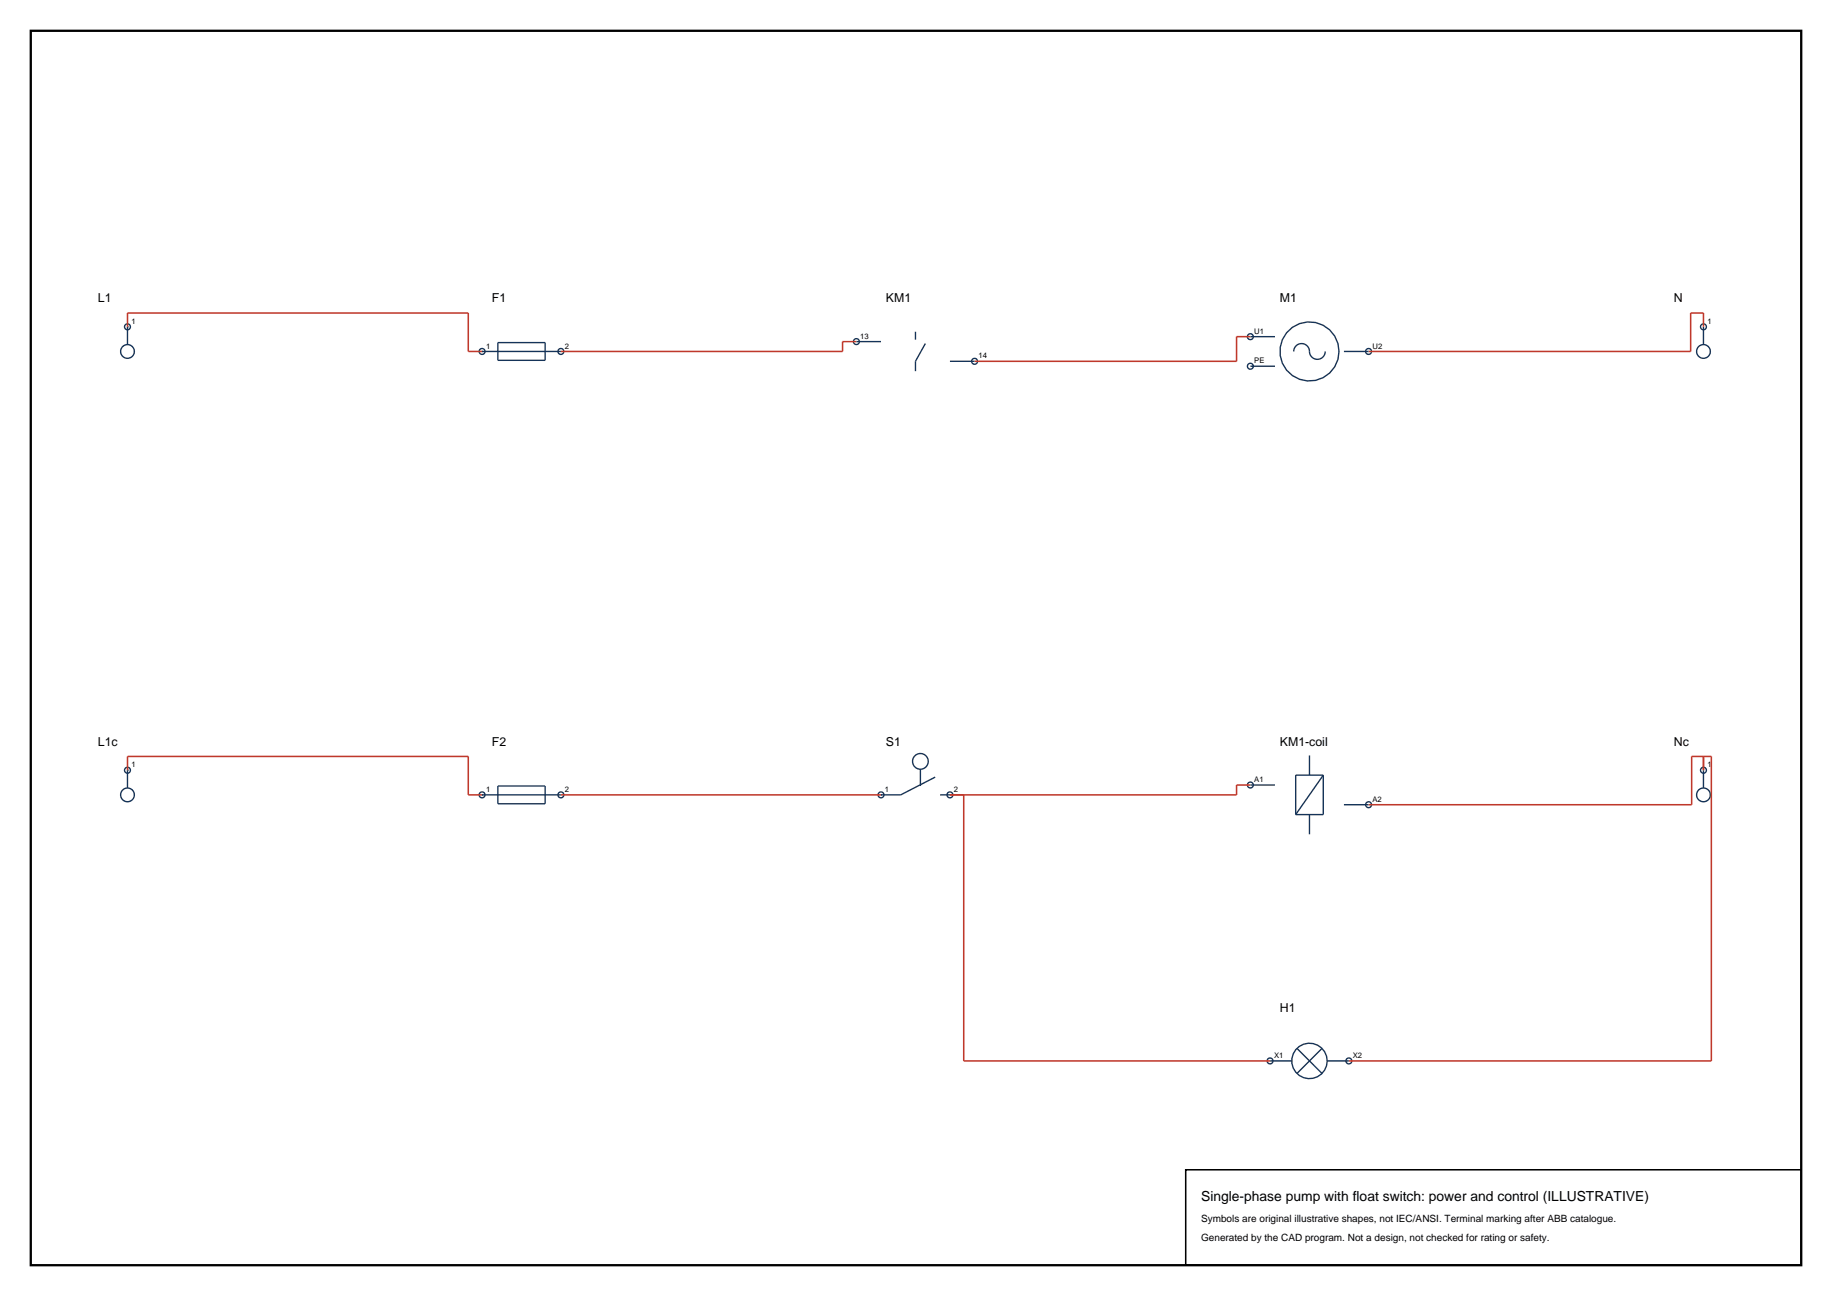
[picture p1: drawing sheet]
<svg xmlns="http://www.w3.org/2000/svg" width="420mm" height="297mm" viewBox="0 0 420 297" stroke-linecap="round" stroke-linejoin="round" font-family="sans-serif">
<path d="M7.1 7.1h405.8v282.8h-405.8z" fill="none" stroke="#000" stroke-width=".53"/>
<g fill="none" stroke="#143359" stroke-width=".32">
<path d="M29.2 74.9v4.1M114.1 78.5h10.9v4.1h-10.9zM196.3 78.3h5.7M209.9 76v1.8M212.1 78.7l-2.2 4.1v2.3M286.7 77.2h5.6M390.5 74.9v4.1M390.5 74.9h.1M110.5 80.5h18.1M217.8 82.8h5.6M286.7 83.9h5.6M296.6 80.5a1.82 1.82 0 0 1 1.9-1.8 1.82 1.82 0 0 1 1.7 2.1 1.81 1.81 0 0 0 1.9 1.5 1.81 1.81 0 0 0 1.7-1.8"/>
<path d="M308.1 80.5h5.7M29.2 176.5v4.1M211 176.3v3.8M214.4 178.1l-7.9 4.1h-4.5M286.7 179.9h5.6M300.2 173.1v4.5M303.4 177.6v9.1h-6.4M303.4 177.6h-6.4v9.1M303.4 177.6l-6.4 9.1M390.5 176.5v4.1M390.5 176.5h.1M110.5 182.2h18.1"/>
<path d="M114.1 180.1h10.9v4.1h-10.9zM215.5 182.2h2.3M300.2 186.7v4.5M308.1 184.4h5.7M291.2 243.1h4.9M297.3 240.3l5.8 5.7M303.1 240.3l-5.8 5.7M304.3 243.1h4.9"/>
<circle cx="29.2" cy="74.9" r=".68"/>
<circle cx="196.3" cy="78.3" r=".68"/>
<circle cx="286.7" cy="77.2" r=".68"/>
<circle cx="390.5" cy="74.9" r=".68"/>
<circle cx="29.2" cy="80.5" r="1.58"/>
<circle cx="110.5" cy="80.5" r=".68"/>
<circle cx="128.6" cy="80.5" r=".68"/>
<circle cx="223.4" cy="82.8" r=".68"/>
<circle cx="286.7" cy="83.9" r=".68"/>
<circle cx="300.2" cy="80.5" r="6.8"/>
<circle cx="313.8" cy="80.5" r=".68"/>
<circle cx="390.5" cy="80.5" r="1.58"/>
<circle cx="29.2" cy="176.5" r=".68"/>
<circle cx="211" cy="174.5" r="1.81"/>
<circle cx="286.7" cy="179.9" r=".68"/>
<circle cx="390.5" cy="176.5" r=".68"/>
<circle cx="29.2" cy="182.2" r="1.58"/>
<circle cx="110.5" cy="182.2" r=".68"/>
<circle cx="128.6" cy="182.2" r=".68"/>
<circle cx="202" cy="182.2" r=".68"/>
<circle cx="217.8" cy="182.2" r=".68"/>
<circle cx="313.8" cy="184.4" r=".68"/>
<circle cx="390.5" cy="182.2" r="1.58"/>
<circle cx="291.2" cy="243.1" r=".68"/>
<circle cx="300.2" cy="243.1" r="4.1"/>
<circle cx="309.2" cy="243.1" r=".68"/>
</g>
<path d="M29.2 74.9v-3.2h78.2v8.8h3.1M196.3 78.3h-3.1v2.2h-64.6M286.7 77.2h-3.2v5.6h-60.1M390.5 74.9v-3.2h-2.9v8.8h-73.8M29.2 176.5v-3.1h78.2v8.8h3.1M286.7 179.9h-3.2v2.3h-65.7M390.5 173.4v3.1M128.6 182.2h73.4M220.9 182.2v60.9h70.3M313.8 184.4h74v-11h4.5v69.7h-83.1" fill="none" stroke="#bf382b" stroke-width=".35"/>
<path d="M271.8 268.1h141.1v21.8h-141.1z" fill="none" stroke="#000" stroke-width=".35"/>
<text font-size="3.2" x="275.4" y="275.1">Single-phase pump with float switch: power and control (ILLUSTRATIVE)</text>
<g font-size="2.8">
<text x="22.5" y="69.3">L1</text>
<text x="112.8" y="69.3">F1</text>
<text x="203.1" y="69.3">KM1</text>
<text x="293.4" y="69.3">M1</text>
<text x="383.8" y="69.3">N</text>
<text x="22.5" y="170.9">L1c</text>
<text x="112.8" y="170.9">F2</text>
<text x="203.1" y="170.9">S1</text>
<text x="293.4" y="170.9">KM1-coil</text>
<text x="383.8" y="170.9">Nc</text>
<text x="293.4" y="231.8">H1</text>
</g>
<g font-size="2.3">
<text x="275.4" y="280.1">Symbols are original illustrative shapes, not IEC/ANSI. Terminal marking after ABB catalogue.</text>
<text x="275.4" y="284.3">Generated by the CAD program. Not a design, not checked for rating or safety.</text>
</g>
<g font-size="1.8">
<text x="30.1" y="74.2">1</text>
<text x="197.2" y="77.6">13</text>
<text x="287.6" y="76.5">U1</text>
<text x="391.4" y="74.2">1</text>
<text x="111.4" y="79.9">1</text>
<text x="129.5" y="79.9">2</text>
<text x="224.3" y="82.1">14</text>
<text x="287.6" y="83.3">PE</text>
<text x="314.7" y="79.9">U2</text>
<text x="30.1" y="175.8">1</text>
<text x="287.6" y="179.2">A1</text>
<text x="391.4" y="175.8">1</text>
<text x="111.4" y="181.5">1</text>
<text x="129.5" y="181.5">2</text>
<text x="202.9" y="181.5">1</text>
<text x="218.7" y="181.5">2</text>
<text x="314.7" y="183.7">A2</text>
<text x="292.1" y="242.5">X1</text>
<text x="310.1" y="242.5">X2</text>
</g>
</svg>
